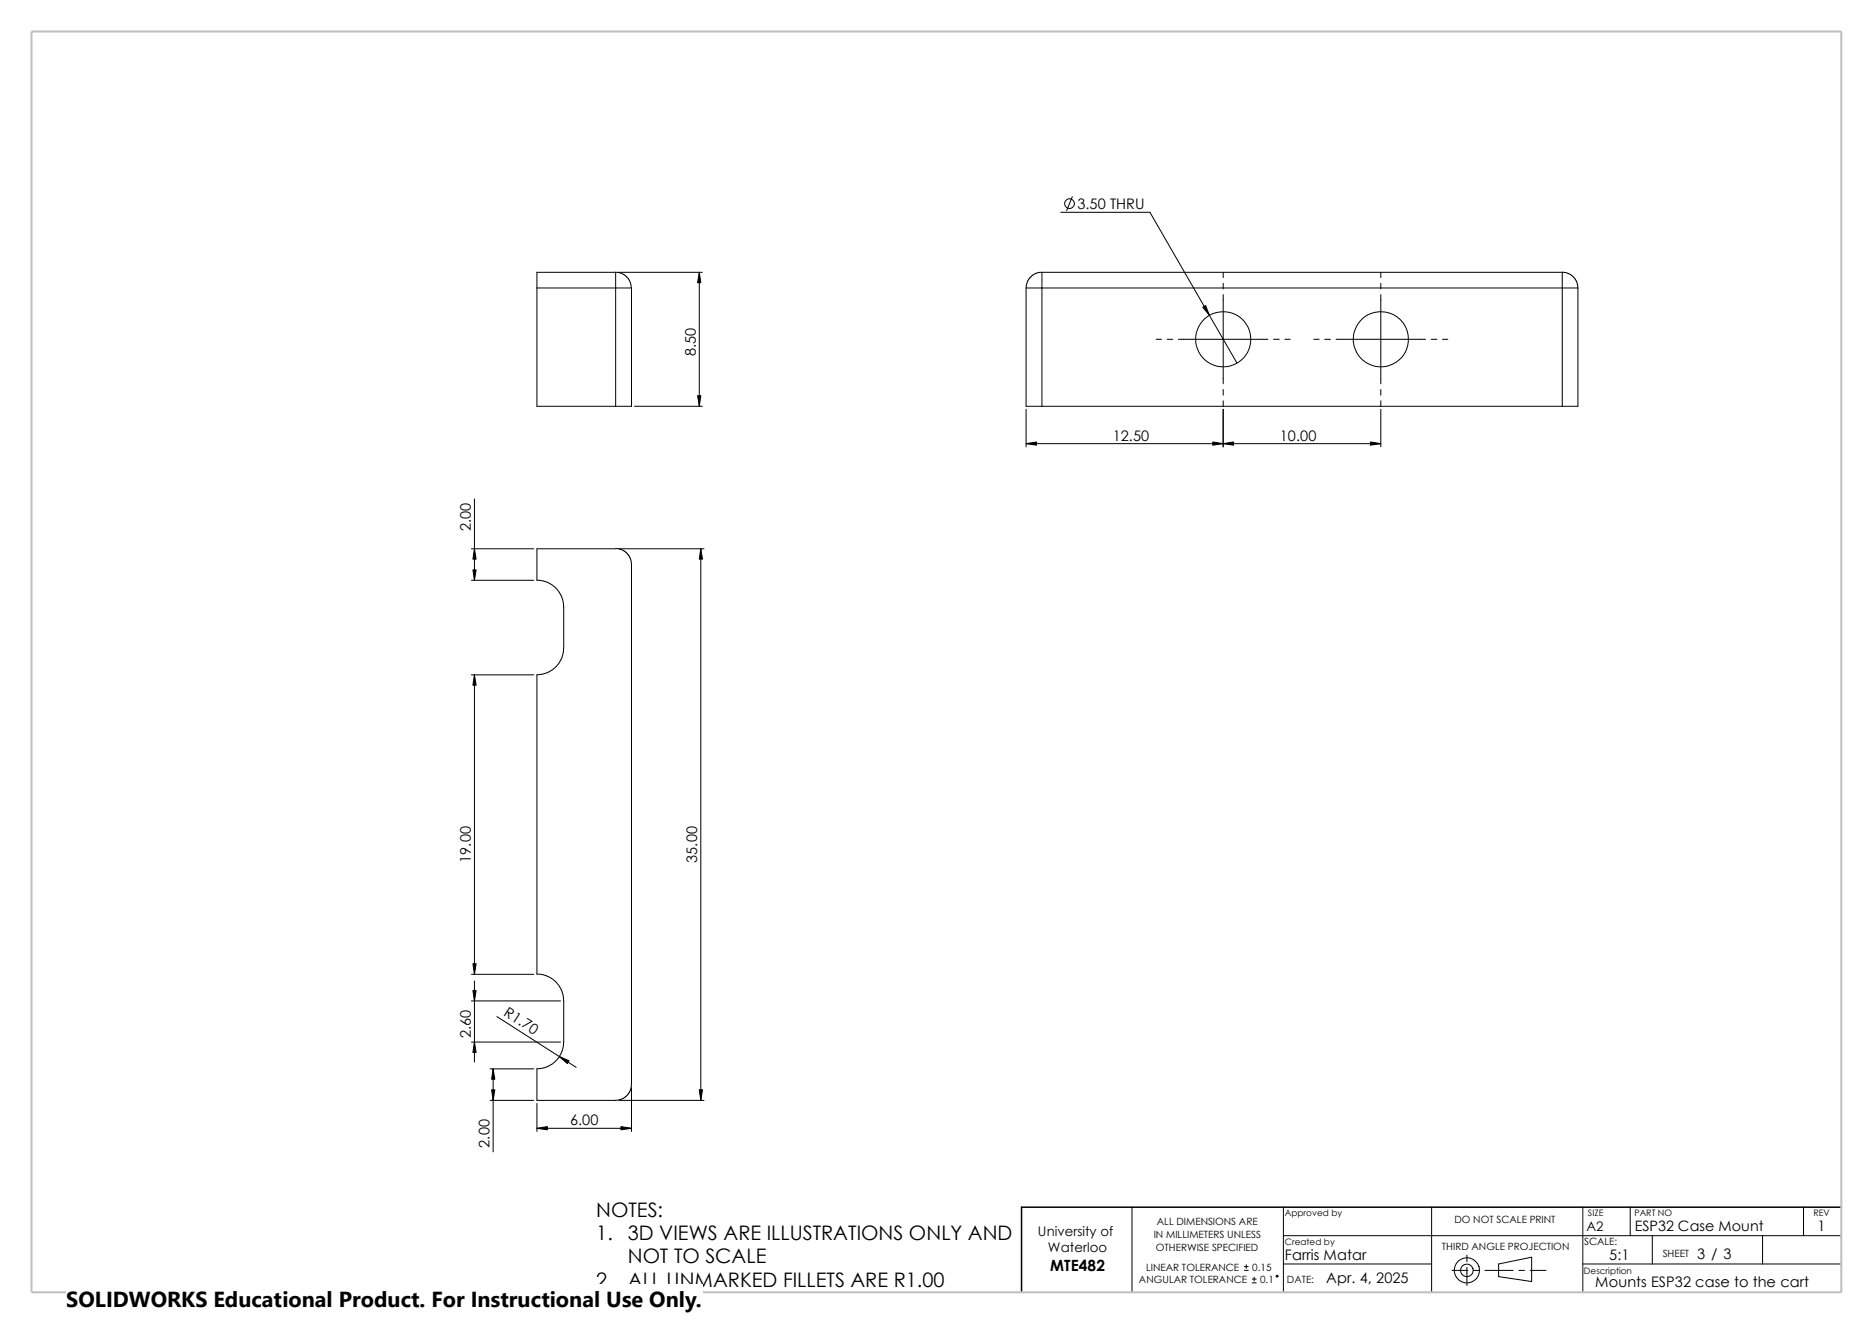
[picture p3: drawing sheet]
<svg xmlns="http://www.w3.org/2000/svg" width="420mm" height="297mm" viewBox="0 0 420 297" stroke-linecap="round" stroke-linejoin="round" font-family="sans-serif">
<g fill="none" stroke="#000" stroke-width=".22">
<path d="M237.9 47.6h20l19.5 33.8M240.5 44.1l-1.3 3.1M120.4 64.6h17.6M120.4 64.6v26.5h17.6M138 61.1v3.5M138 61.1h-17.6v3.5M138 64.6h3.6v26.5h-3.6M138 61.1l1.5 .3 1.1 .7 .8 1.4 .2 1.1M138 64.6v26.5M138.8 61.1h18.7M156.8 61.1v30M230.1 64.6h3.5"/>
<path d="M230.1 64.6v26.5h3.5M233.6 61.1v3.5M233.6 61.1l-1.1 .1-1.3 .8-.8 1.1-.3 1.5M233.6 61.1h116.7v3.5M233.6 64.6v26.5M233.6 64.6h116.7M259.2 76.1h1.2M261.7 76.1h1.3M264.2 76.1h20.1M274.3 61.1v1.2M274.3 63.5v1.3M274.3 66.1v20"/>
<path d="M285.6 76.1h1.3M288.1 76.1h1.2M294.6 76.1h1.2M297.1 76.1h1.2M299.6 76.1h20.1M309.6 61.1v1.2M309.6 63.5v1.3M309.6 66.1v20M320.9 76.1h1.3M323.5 76.1h1.2M350.3 64.6v26.5M350.3 64.6h3.5"/>
<path d="M350.3 61l1.5 .4 1 .7 .9 1.4 .1 1.1M353.8 64.6v26.5h-3.5M142.3 91.1h15.2M230.1 91.8v8.4M230.1 99.5h79.5M233.6 91.1h116.7M274.3 87.4v1.2M274.3 89.9v1.2M274.3 91.8v8.4M309.6 87.4v1.2M309.6 89.9v1.2M309.6 91.8v8.4"/>
<path d="M106.4 111.9v18.3M105.7 123.1h14M105.7 130.2h14M120.4 130.1l1.4 .2 1.1 .4 1 .6 1 .9 1.1 1.9 .4 2.1v9.2l-.4 2-.7 1.5-1.4 1.3-1.6 .8-1.9 .4v67.2M138 123.1h-17.6v7.1M138 123l1.4 .3 1.4 1 .6 1.1 .2 1.2v116.7l-.2 1-.3 .8-1 1.1-1 .5-1.1 .1h-17.6v-7l1.9-.4 1.6-.8 1.4-1.3 .9-2 .2-1.5v-9.3l-.4-2.1-1.1-1.9-1-.9-1-.6-1.1-.3-1.4-.2M138.8 123.1h19.1M157.1 123.1v123.7M105.7 151.4h14M106.4 151.4v67.2M105.7 218.6h14M105.7 233.8h20"/>
<path d="M105.7 224.5h20M106.4 220v18.3M109.9 239.8h9.8M110.6 239.8v18.6M111.4 228l17.8 11.4M109.9 246.8h9.8M120.4 247.5v6.3M120.4 253.1h21.2M138.8 246.8h19.1M141.6 244v9.8M253.8 270.8v19.1M287.8 277.2h125.1"/>
<path d="M287.8 270.8v19.1M321 270.8v19.1M354.9 270.8v19.1M365.5 270.8v6.4M370.5 277.2v6.3M395.2 277.2v6.3M404.4 270.8v6.4M279 285h.9M279 284.1h.9M279.4 283.7v.9M280.8 287.8h.9M280.8 286.9h.9"/>
<path d="M281.2 286.5v.9M287.8 283.5h33.2M325.6 285h3.5M328.9 281.6v1.4M328.9 284.3v4.1M330.4 285h1.3M333 285h6.3M336 283.5l7.5-1.5v5.5l-7.5-1.1zM340.6 285h1.2M343.1 285h3.6M354.9 283.5h58"/>
<circle cx="239.8" cy="45.7" r="1.09"/>
<circle cx="274.3" cy="76.1" r="6.2"/>
<circle cx="309.6" cy="76.1" r="6.2"/>
<circle cx="286.4" cy="286.3" r=".21"/>
<circle cx="328.9" cy="285" r="1.42"/>
<circle cx="328.9" cy="285" r="2.83"/>
</g>
<path d="M412.9 270.8h-183.8v19.1" fill="none" stroke="#000" stroke-width=".34"/>
<path d="M7.1 7.1h405.8v282.8h-405.8z" fill="none" stroke="#c0c0c0" stroke-width=".47"/>
<g fill="#000" stroke="#000" stroke-width=".22">
<path d="M156.8 61.1l.3 2.3h-.7zM269.7 68.9l.6-.4 .9 2.2zM156.4 88.8h.7l-.3 2.3zM230.1 99.5l2.3-.4v.8zM271.9 99.1l2.4 .4-2.4 .4zM274.3 99.5l2.3-.4v.8zM307.3 99.1l2.3 .4-2.3 .4zM106 127.8h.8l-.4 2.4zM106.4 123.1l.4 2.3h-.8zM157.1 123.1l.4 2.3h-.7zM106.4 151.4l.4 2.3h-.8zM106 216.2h.8l-.4 2.4z"/>
<path d="M106.4 233.8l.4 2.3h-.8zM106 222.2h.8l-.4 2.3zM110.6 239.8l.4 2.3h-.8zM125.4 237l2.2 1-.4 .6zM110.2 244.5h.8l-.4 2.3zM120.4 253.1l2.3-.4v.7zM139.2 252.7l2.4 .4-2.4 .3zM156.8 244.5h.7l-.4 2.3z"/>
</g>
<path d="M14.9 288.1h142.6v8.9h-142.6z" fill="#fff"/>
<text font-size="4.9" x="14.9" y="293.3">SOLIDWORKS Educational Product. For Instructional Use Only.</text>
<g font-size="4.5">
<text x="133.7" y="273.1">NOTES:</text>
<text x="133.7" y="278.3">1.</text>
<text x="140.8" y="278.3">3D VIEWS ARE ILLUSTRATIONS ONLY AND</text>
<text x="140.8" y="283.4">NOT TO SCALE</text>
<text x="133.7" y="288.6">2.</text>
<text x="140.8" y="288.6">ALL UNMARKED FILLETS ARE R1.00</text>
</g>
<text font-size="3.5" x="235.5" y="285">MTE482</text>
<g font-size="3.3">
<text x="241.6" y="46.9">3.50 THRU</text>
<text x="156" y="79.9" transform="rotate(-90 156 79.9)">8.50</text>
<text x="249.5" y="98.8">12.50</text>
<text x="287" y="98.8">10.00</text>
<text x="105.6" y="119.2" transform="rotate(-90 105.6 119.2)">2.00</text>
<text x="105.6" y="193.5" transform="rotate(-90 105.6 193.5)">19.00</text>
<text x="156.3" y="193.5" transform="rotate(-90 156.3 193.5)">35.00</text>
<text x="112.8" y="227.7" transform="rotate(33 112.8 227.7)">R1.70</text>
<text x="105.6" y="232.9" transform="rotate(-90 105.6 232.9)">2.60</text>
<text x="109.8" y="257.5" transform="rotate(-90 109.8 257.5)">2.00</text>
<text x="127.8" y="252.4">6.00</text>
<text x="407.5" y="276.1">1</text>
<text x="288.1" y="282.7">Farris Matar</text>
<text x="297.4" y="287.8">Apr. 4, 2025</text>
<text x="360.8" y="282.7">5:1</text>
<text x="380.5" y="282.3">3 / 3</text>
<text x="357.7" y="288.6">Mounts ESP32 case to the cart</text>
</g>
<text font-size="3.2" x="366.6" y="276.1">ESP32 Case Mount</text>
<g font-size="3">
<text x="232.7" y="277.2">University of</text>
<text x="235" y="280.9">Waterloo</text>
<text x="355.7" y="276.1">A2</text>
</g>
<g font-size="2.2">
<text x="259.4" y="274.7">ALL DIMENSIONS ARE</text>
<text x="326.1" y="274.4">DO NOT SCALE PRINT</text>
<text x="258.7" y="277.7">IN MILLIMETERS UNLESS</text>
<text x="259.2" y="280.7">OTHERWISE SPECIFIED</text>
<text x="323.3" y="280.4">THIRD ANGLE PROJECTION</text>
<text x="355.2" y="279.3">SCALE:</text>
<text x="372.8" y="282">SHEET</text>
<text x="255.4" y="287.9">ANGULAR TOLERANCE</text>
<text x="257" y="285">LINEAR TOLERANCE</text>
<text x="280.8" y="285">0.15</text>
<text x="282.6" y="287.9">0.1</text>
<text x="288.6" y="287.9">DATE:</text>
</g>
<g font-size="2">
<text x="288.1" y="272.8">Approved by</text>
<text x="356.1" y="272.7">SIZE</text>
<text x="366.5" y="272.7">PART NO</text>
<text x="406.6" y="272.7">REV</text>
<text x="288.1" y="279.2">Created by</text>
<text x="355.2" y="285.7">Description</text>
</g>
</svg>
